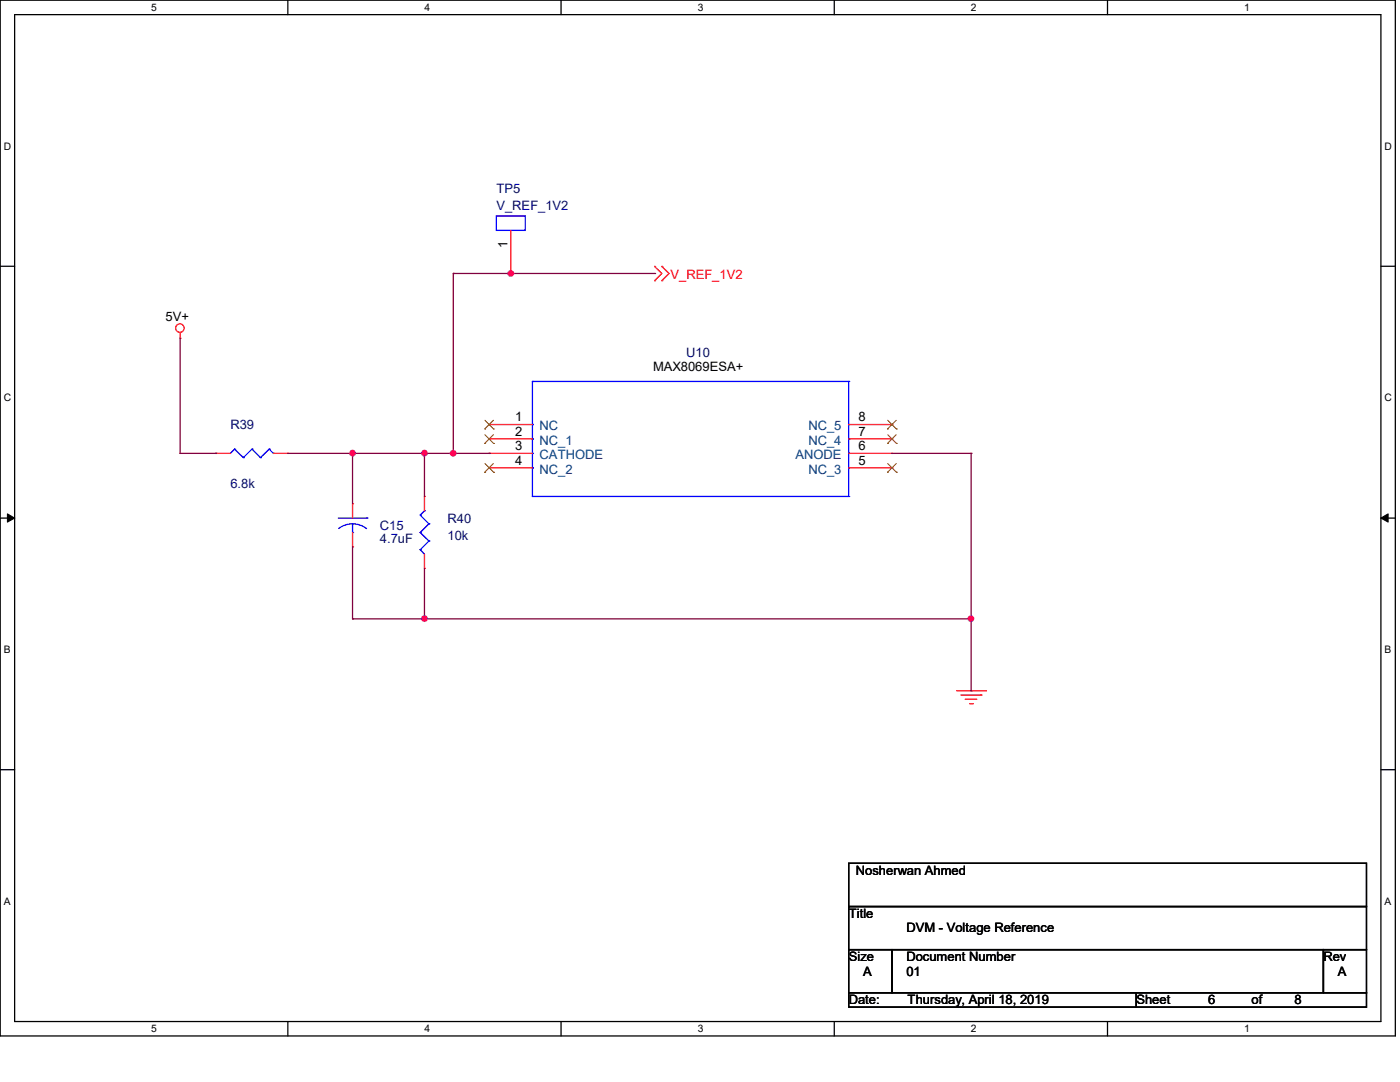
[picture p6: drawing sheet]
<svg xmlns="http://www.w3.org/2000/svg" width="279mm" height="216mm" viewBox="0 0 279 216" stroke-linecap="round" stroke-linejoin="round" font-family="sans-serif">
<path d="M0 0h278.5v206.7h-278.5zM2.9 2.9h272.7v200.9h-272.7z" fill="none" stroke="#000" stroke-width=".25"/>
<g fill="#fff">
<path d="M30.2 .3h1.1v2.3h-1.1z"/>
<path d="M30.2 204.1h1.1v2.3h-1.1z"/>
</g>
<path d="M57.4 0v2.9M57.4 203.8v2.9" fill="none" stroke="#000" stroke-width=".25"/>
<g fill="#fff">
<path d="M84.7 .3h1.1v2.3h-1.1z"/>
<path d="M84.7 204.1h1.1v2.3h-1.1z"/>
</g>
<path d="M112 0v2.9M112 203.8v2.9" fill="none" stroke="#000" stroke-width=".25"/>
<g fill="#fff">
<path d="M139.2 .3h1.1v2.3h-1.1z"/>
<path d="M139.2 204.1h1.1v2.3h-1.1z"/>
</g>
<path d="M166.5 0v2.9M166.5 203.8v2.9" fill="none" stroke="#000" stroke-width=".25"/>
<g fill="#fff">
<path d="M193.8 .3h1.1v2.3h-1.1z"/>
<path d="M193.8 204.1h1.1v2.3h-1.1z"/>
</g>
<path d="M221 0v2.9M221 203.8v2.9" fill="none" stroke="#000" stroke-width=".25"/>
<g fill="#fff">
<path d="M248.3 .3h1.1v2.3h-1.1z"/>
<path d="M248.3 204.1h1.1v2.3h-1.1z"/>
<path d="M.8 28h1.4v2.3h-1.4z"/>
<path d="M276.3 28h1.4v2.3h-1.4z"/>
<path d="M.8 78.2h1.4v2.3h-1.4z"/>
<path d="M276.3 78.2h1.4v2.3h-1.4z"/>
</g>
<path d="M0 53.1h2.9M275.6 53.1h2.9" fill="none" stroke="#000" stroke-width=".25"/>
<g fill="#fff">
<path d="M.8 128.5h1.3v2.2h-1.3z"/>
<path d="M276.3 128.5h1.3v2.2h-1.3z"/>
</g>
<path d="M0 103.4h2.9M275.6 103.4h2.9" fill="none" stroke="#000" stroke-width=".25"/>
<path d="M1.5 102.5l1.4 .9-1.4 .8zM275.6 103.4l1.4-.9v1.7z" fill="#000" stroke="#000" stroke-width=".2"/>
<g fill="#fff">
<path d="M.8 178.7h1.3v2.2h-1.3z"/>
<path d="M276.3 178.7h1.3v2.2h-1.3z"/>
</g>
<path d="M0 153.6h2.9M275.6 153.6h2.9M169.4 172.3h103.3v8.6h-103.3zM169.4 180.9h103.3v8.6h-103.3zM169.4 189.5h8.6v8.6h-8.6zM169.4 198.1h57.4v2.9h-57.4zM178 189.5h86.1v8.6h-86.1zM226.8 198.1h45.9v2.9h-45.9zM264.1 189.5h8.6v8.6h-8.6z" fill="none" stroke="#000" stroke-width=".25"/>
<g fill="none" stroke="#f00" stroke-width=".25">
<path d="M101.9 54.6h.1M101.9 46v8.6M130.6 53.2h.1M130.6 56h.1M130.6 53.2l1.5 1.4-1.5 1.4M132.1 53.2h.1M132.1 56h.1M132.1 53.2l1.4 1.4-1.4 1.4M35.9 67.5h.1M35.9 66.3v1.2M43.1 90.5h.1M43.1 90.5h2.9"/>
<path d="M54.6 90.5h2.8M57.4 90.5h.1M84.7 99.1h.1M84.7 99.1v2.8M97.6 84.7h.1M97.6 87.6h.1M97.6 90.5h.1M97.6 93.3h.1M97.6 90.5h8.7M97.6 84.7h8.7M97.6 87.6h8.7M97.6 93.3h8.7"/>
<path d="M169.4 90.5h8.6M169.4 84.7h8.6M169.4 87.6h8.6M169.4 93.3h8.6M178 93.3h.1M178 90.5h.1M178 87.6h.1M178 84.7h.1M70.4 100.5h.1M70.4 109.1h.1M70.4 100.5v2.9M70.4 106.3v2.8"/>
<path d="M84.7 113.4h.1M84.7 110.6v2.8M190.9 137.8h5.8M191.8 138.7h4M192.7 139.5h.1M192.7 139.5h2.2M195.8 138.7h.1M196.7 137.8h.1M193.5 140.4h.6M194.1 140.4h.1"/>
<circle cx="35.9" cy="65.5" r=".85"/>
</g>
<g fill="none" stroke="#00f" stroke-width=".25">
<path d="M99.1 43.1h5.7v2.9h-5.7zM106.3 76.1h.1M106.3 76.1v23M106.3 76.1h63.1M169.4 76.1h.1M169.4 76.1v23M46.8 89.6h.1M46.8 89.6l-.8 .9M46.8 89.6l1.8 1.7M48.6 91.3h.1M50.3 89.6h.1M50.3 89.6l-1.7 1.7"/>
<path d="M50.3 89.6l1.7 1.7M52 91.3h.1M53.7 89.6h.1M53.7 89.6l-1.7 1.7M53.7 89.6l.9 .9M54.6 90.5h.1M106.3 99.1h.1M106.3 84.7h.1M106.3 87.6h.1M106.3 90.5h.1M106.3 93.3h.1M106.3 99.1h63.1"/>
<path d="M169.4 99.1h.1M169.4 93.3h.1M169.4 90.5h.1M169.4 87.6h.1M169.4 84.7h.1M67.5 103.4h5.7M70.4 106.3h.1M70.4 104.5l1.4 .3 1.4 .7M70.4 104.5l-1.5 .3-1.3 .7M70.4 104.5v1.8M73.2 103.4h.1M83.9 109.7h.1"/>
<path d="M83.9 106.3h.1M83.9 102.8h.1M83.9 109.7l.8 .9M83.9 106.3l1.7 1.6M83.9 102.8l1.7 1.7M84.7 101.9h.1M84.7 101.9l-.8 .9M85.6 107.9h.1M85.6 104.5h.1M85.6 107.9l-1.7 1.8M85.6 104.5l-1.7 1.8"/>
</g>
<g fill="none" stroke="#804000" stroke-width=".2">
<path d="M96.7 85.6h.1M96.7 88.5h.1M96.7 94.2h.1M96.8 83.9l1.7 1.7M96.8 86.7l1.7 1.8M96.8 92.5l1.7 1.7M98.5 83.9l-1.8 1.7M98.5 86.7l-1.8 1.8M98.5 92.5l-1.8 1.7M98.5 85.6h.1M98.5 88.5h.1M98.5 94.2h.1"/>
<path d="M177.1 94.2h.1M177.1 88.5h.1M177.1 85.6h.1M177.2 92.5l1.7 1.7M177.2 86.7l1.7 1.8M177.2 83.9l1.7 1.7M178.9 92.5l-1.8 1.7M178.9 86.7l-1.8 1.8M178.9 83.9l-1.8 1.7M178.9 94.2h.1M178.9 88.5h.1M178.9 85.6h.1"/>
</g>
<g fill="none" stroke="#800040" stroke-width=".25">
<path d="M90.5 54.6h.1M90.5 54.6v35.9M90.5 54.6h40.1M101.9 54.6h.1M130.6 54.6h.1M35.9 67.5v23M35.9 90.5h.1M35.9 90.5h7.2M43.1 90.5h.1M57.4 90.5h40.2M70.4 90.5h.1M70.4 90.5v10"/>
<path d="M84.7 90.5h.1M84.7 90.5v8.6M90.5 90.5h.1M97.6 90.5h.1M178 90.5h15.8M193.8 90.5h.1M193.8 90.5v47.3M70.4 109.1v14.4M84.7 113.4v10.1M70.4 123.5h.1M70.4 123.5h123.4M84.7 123.5h.1"/>
<path d="M193.8 123.5h.1M193.8 137.8h.1"/>
</g>
<g fill="#f0f" stroke="#f0f" stroke-width=".25">
<circle cx="84.7" cy="123.4" r=".55"/>
<circle cx="193.8" cy="123.4" r=".55"/>
<circle cx="70.4" cy="90.4" r=".55"/>
<circle cx="84.7" cy="90.4" r=".55"/>
<circle cx="90.4" cy="90.4" r=".55"/>
<circle cx="101.9" cy="54.6" r=".55"/>
</g>
<g font-size="2.6" fill="#000080">
<text x="99.1" y="38.5">TP5</text>
<text x="99.1" y="42">V_REF_1V2</text>
<text x="136.9" y="71.2">U10</text>
<text x="46" y="85.6">R39</text>
<text x="46" y="97.4">6.8k</text>
<text x="75.8" y="105.7">C15</text>
<text x="89.3" y="104.3">R40</text>
<text x="89.3" y="107.7">10k</text>
<text x="75.8" y="108.3">4.7uF</text>
</g>
<g font-size="2.6">
<text x="101.3" y="49.4" transform="rotate(-90 101.3 49.4)">1</text>
<text x="33.1" y="64.1">5V+</text>
<text x="130.3" y="74.1">MAX8069ESA+</text>
<text x="102.8" y="84.1">1</text>
<text x="102.8" y="87">2</text>
<text x="102.8" y="89.8">3</text>
<text x="171.4" y="89.8">6</text>
<text x="171.4" y="87">7</text>
<text x="171.4" y="84.1">8</text>
<text x="102.8" y="92.7">4</text>
<text x="171.4" y="92.7">5</text>
<text x="170.8" y="174.6">Nosherwan Ahmed</text>
<text x="169.4" y="183.2">Title</text>
<text x="169.4" y="191.8">Size</text>
<text x="180.9" y="186.1">DVM - Voltage Reference</text>
<text x="180.9" y="191.8">Document Number</text>
<text x="264.1" y="191.8">Rev</text>
<text x="172.3" y="194.7">A</text>
<text x="180.9" y="194.7">01</text>
<text x="267" y="194.7">A</text>
<text x="169.4" y="200.4">Date:</text>
<text x="181.1" y="200.4">Thursday, April 18, 2019</text>
<text x="226.8" y="200.4">Sheet</text>
<text x="241.1" y="200.4">6</text>
<text x="249.8" y="200.4">of</text>
<text x="258.3" y="200.4">8</text>
</g>
<text font-size="2.6" fill="#f00" x="133.8" y="55.8">V_REF_1V2</text>
<g font-size="2.6" fill="#004080">
<text x="107.7" y="85.9">NC</text>
<text x="107.7" y="88.8">NC_1</text>
<text x="161.3" y="88.8">NC_4</text>
<text x="161.3" y="85.9">NC_5</text>
<text x="107.7" y="91.7">CATHODE</text>
<text x="107.7" y="94.5">NC_2</text>
<text x="158.7" y="91.7">ANODE</text>
<text x="161.3" y="94.5">NC_3</text>
</g>
<g font-size="2.1">
<text x="30.2" y="2.2">5</text>
<text x="84.7" y="2.2">4</text>
<text x="139.2" y="2.2">3</text>
<text x="193.8" y="2.2">2</text>
<text x="248.3" y="2.2">1</text>
<text x=".8" y="29.8">D</text>
<text x="276.3" y="29.8">D</text>
<text x=".8" y="80.1">C</text>
<text x="276.3" y="80.1">C</text>
<text x=".8" y="130.3">B</text>
<text x="276.3" y="130.3">B</text>
<text x=".8" y="180.5">A</text>
<text x="276.3" y="180.5">A</text>
<text x="30.2" y="206">5</text>
<text x="84.7" y="206">4</text>
<text x="139.2" y="206">3</text>
<text x="193.8" y="206">2</text>
<text x="248.3" y="206">1</text>
</g>
</svg>
